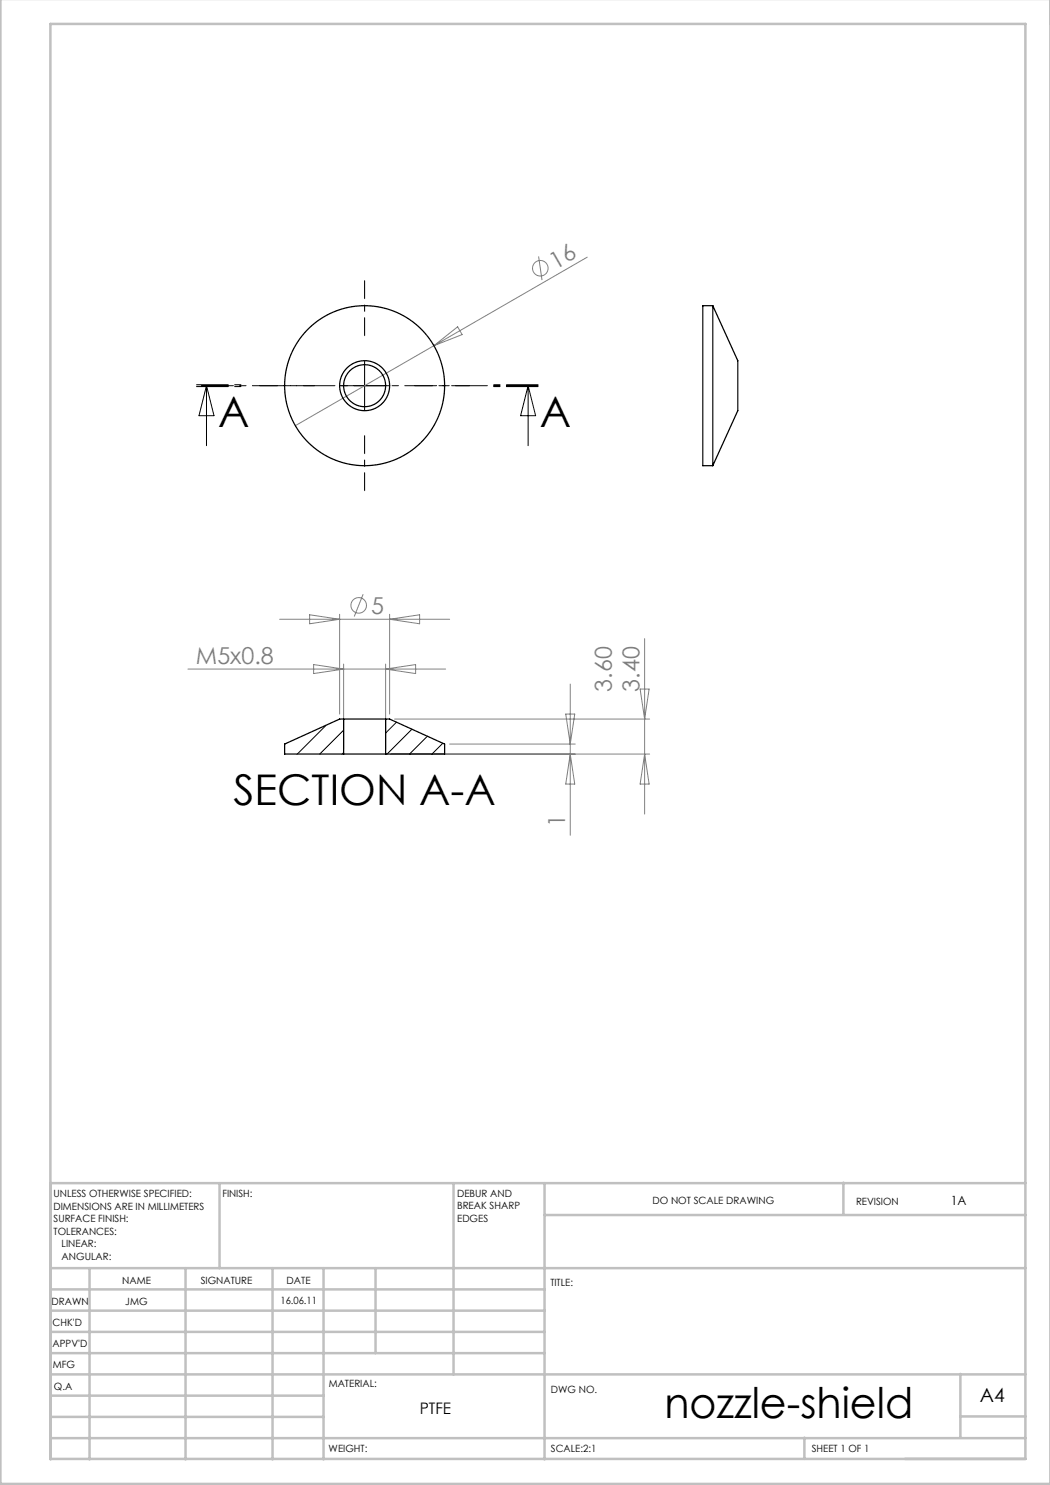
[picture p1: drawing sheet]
<svg xmlns="http://www.w3.org/2000/svg" width="210mm" height="297mm" viewBox="0 0 210 297" stroke-linecap="round" stroke-linejoin="round" font-family="sans-serif">
<g fill="none" stroke="#808080" stroke-width=".2">
<path d="M107.7 51.3l.7 4.7M117.4 51.4l-30.6 17.7M86.8 69.1l-27.7 16M86.8 69.1l4.7-3.7 .9 1.5zM72.6 118.9l-1.8 4.4M37.6 133.8h51.5M55.9 123.9h34M61.9 123l6 .9-6 .9zM62.7 132.9l6 .9-6 .9zM67.9 122.9v19.9M68.7 132.8v17M77.1 132.8v17"/>
<path d="M77.1 133.8l6-.9v1.8zM77.9 122.9v19.9M77.9 123.9l6-.9v1.8zM114 136.8v30.3M128 137.8h1.8l-.9 6zM128.9 127.7v35.1M78.1 150.8h51.8M78.9 143.8h51M89.9 148.8h25.1M113.1 142.8h1.8l-.9 6zM114 150.8l.9 6h-1.8zM128.9 150.8l.9 6h-1.8z"/>
<circle cx="108.1" cy="53.6" r="1.56"/>
<circle cx="71.7" cy="121.1" r="1.56"/>
</g>
<path d="M62.9 77.1h-11M72.9 67.1v-11M82.9 77.1h11M72.9 87.1v11" fill="none" stroke="#000" stroke-width=".2" stroke-dasharray="15.2 1.3 1.3 1.3" stroke-dashoffset="11.6"/>
<path d="M39.3 77h10M39.3 77.3h10M107.6 77.1h-68.3M107.6 77h-10M107.6 77.3h-10" fill="none" stroke="#000" stroke-width=".2" stroke-dasharray="6.3 1.3 1.3 1.3"/>
<g fill="none" stroke="#000" stroke-width=".2">
<path d="M41.3 77.1l1.5 6h-3zM41.3 77.1v12M67.9 77.1h10M72.9 72.1v10M105.6 77.1v12M105.6 77.1l1.5 6h-3zM57 148.8l-.1 .1M65.2 145l-5.7 5.8M68.7 146l-4.8 4.8M68.7 150.5l-.3 .3M79.3 144.4l-2.2 2.2M82.4 145.8l-5 5"/>
<path d="M85.5 147.2l-3.6 3.6M88.6 148.6l-2.2 2.2"/>
</g>
<g fill="none" stroke="#c0c0c0" stroke-width=".5">
<path d="M.1 -.1v296.9h210M10.1 236.6h195M43.9 236.6v17M90.7 236.6v38.3M108.9 236.6v55.3M168.7 236.5v6.4M10.1 257.9h98.8M10.1 253.6h195M17.9 253.6v38.3M37.1 253.6v38.3M54.5 253.6v38.3M64.7 253.6v38.3"/>
<path d="M75.1 253.6v17M108.9 243h96.2M10.1 270.6h98.8M10.1 266.4h98.8M10.1 262.1h98.8M10.1 279.1h54.6M10.1 274.9h195M192.1 274.8v12.7M10.1 291.8h195v-287h-195v287.1M10.1 283.4h54.6M10.1 287.6h195M160.9 287.5v4.3"/>
<path d="M192.1 283.3h13"/>
</g>
<g fill="none" stroke="#000" stroke-width=".25">
<path d="M142.6 61.1h-2v32h2M142.6 61.1v32M142.6 61.1l5 11v10l-5 11M68.7 143.8h8.4M68.7 150.8h8.4M68.7 143.8h-.8l-11 5v2h11.8M68.7 143.8v7M77.1 143.8h.8l11 5v2h-11.8M77.1 143.8v7"/>
<circle cx="72.9" cy="77.1" r="4.2"/>
<circle cx="72.9" cy="77.1" r="5"/>
<circle cx="72.9" cy="77.1" r="16"/>
</g>
<g font-size="8.5">
<text x="43.6" y="85.5">A</text>
<text x="108" y="85.5">A</text>
<text x="46.7" y="161.1">SECTION A-A</text>
<text x="132.9" y="283.5">nozzle-shield</text>
</g>
<g font-size="4.7" fill="#808080">
<text x="111.1" y="53.9" transform="rotate(-30 111.1 53.9)">16</text>
<text x="74.3" y="122.8">5</text>
<text x="39.2" y="132.8">M5x0.8</text>
<text x="122.4" y="138.3" transform="rotate(-90 122.4 138.3)">3.60</text>
<text x="127.9" y="138.3" transform="rotate(-90 127.9 138.3)">3.40</text>
<text x="113" y="165.5" transform="rotate(-90 113 165.5)">1</text>
</g>
<text font-size="3.9" x="196" y="280.4">A4</text>
<text font-size="3.2" x="83.9" y="282.8">PTFE</text>
<text font-size="2.5" x="190.2" y="240.9">1A</text>
<g font-size="2">
<text x="10.7" y="239.5">UNLESS OTHERWISE SPECIFIED:</text>
<text x="44.5" y="239.5">FINISH:</text>
<text x="91.4" y="239.4">DEBUR AND</text>
<text x="10.7" y="242">DIMENSIONS ARE IN MILLIMETERS</text>
<text x="10.7" y="244.5">SURFACE FINISH:</text>
<text x="91.4" y="241.9">BREAK SHARP</text>
<text x="91.4" y="244.4">EDGES</text>
<text x="130.5" y="240.8">DO NOT SCALE DRAWING</text>
<text x="171.2" y="241">REVISION</text>
<text x="10.7" y="247">TOLERANCES:</text>
<text x="12.3" y="249.5">LINEAR:</text>
<text x="12.3" y="252">ANGULAR:</text>
<text x="24.4" y="256.9">NAME</text>
<text x="40.1" y="256.8">SIGNATURE</text>
<text x="57.3" y="256.8">DATE</text>
<text x="110.1" y="257.1">TITLE:</text>
<text x="10.3" y="260.9">DRAWN</text>
<text x="25.1" y="261">JMG</text>
<text x="56.1" y="260.8">16.06.11</text>
<text x="10.5" y="269.3">APPV'D</text>
<text x="10.5" y="265.2">CHK'D</text>
<text x="10.6" y="273.6">MFG</text>
<text x="10.8" y="278">Q.A</text>
<text x="65.8" y="277.4">MATERIAL:</text>
<text x="110.2" y="278.5">DWG NO.</text>
<text x="65.7" y="290.4">WEIGHT:</text>
<text x="110.2" y="290.5">SCALE:2:1</text>
<text x="162.4" y="290.4">SHEET 1 OF 1</text>
</g>
</svg>
